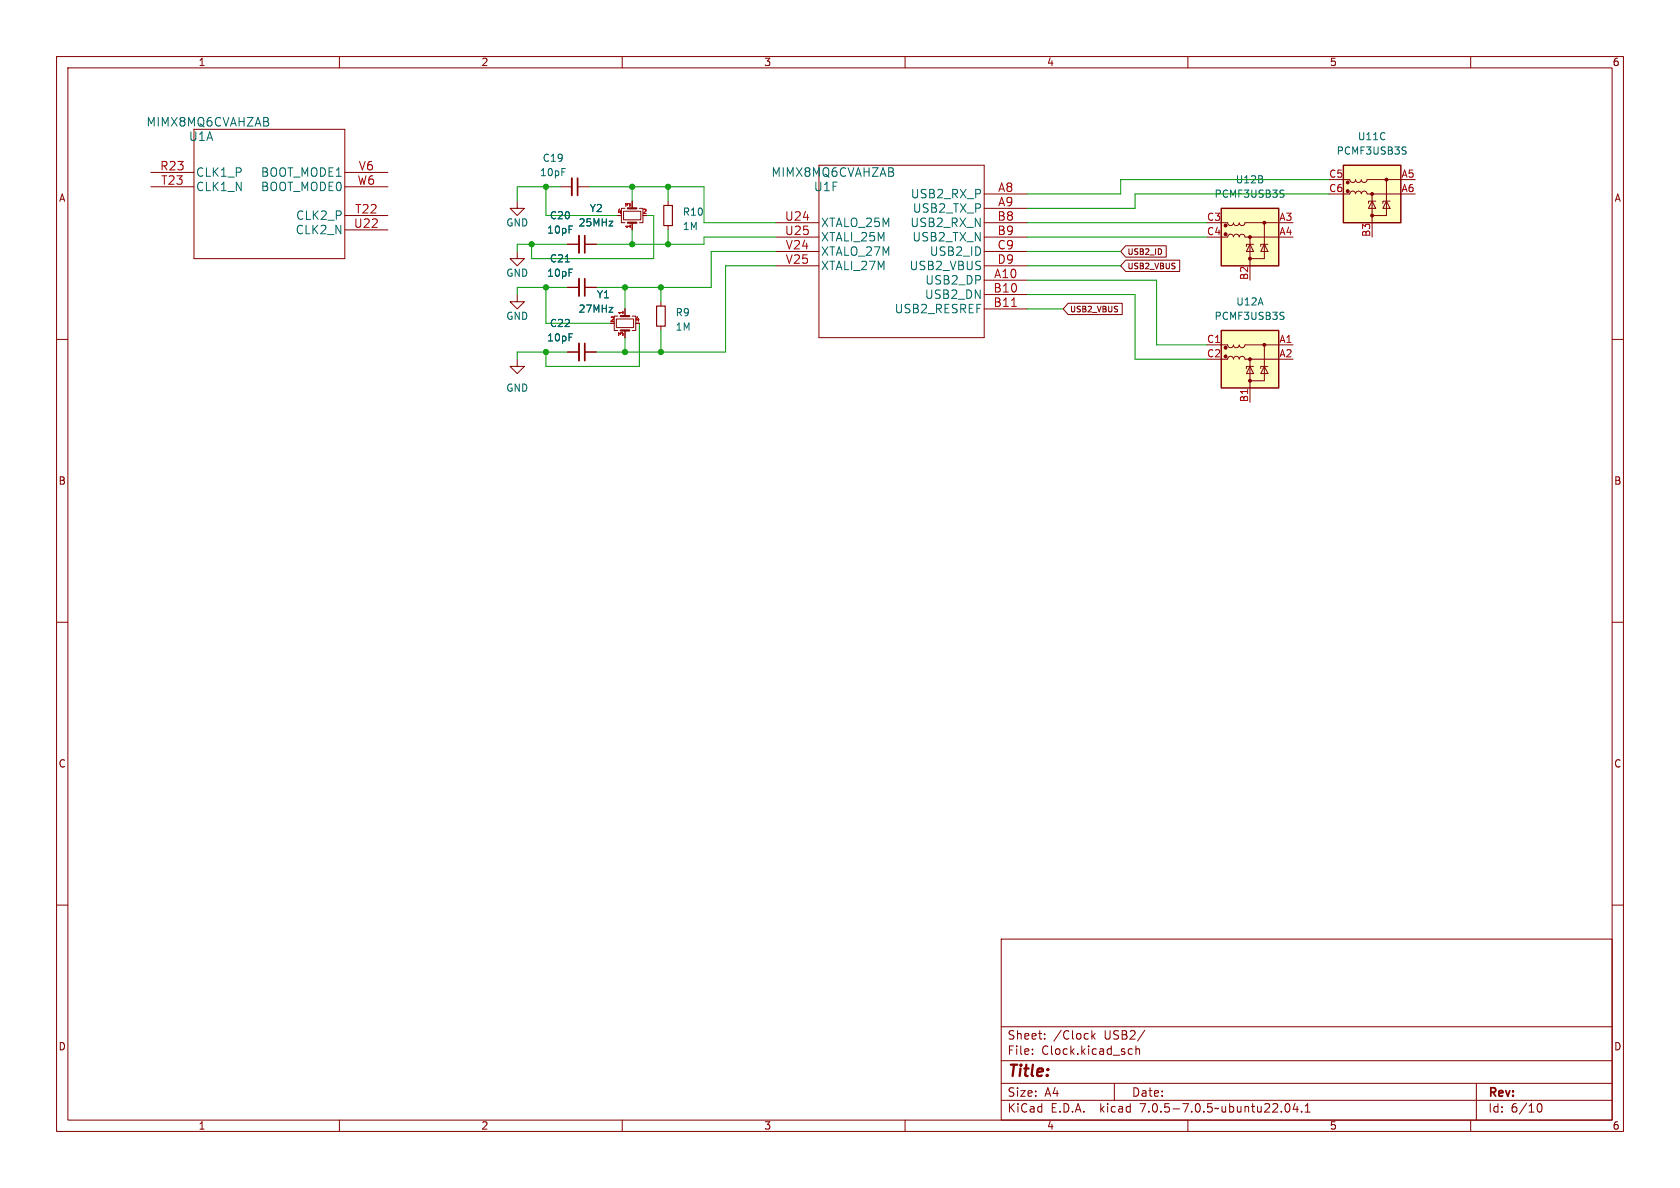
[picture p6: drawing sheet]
<svg xmlns="http://www.w3.org/2000/svg" width="297mm" height="210mm" viewBox="0 0 297 210" stroke-linecap="round" stroke-linejoin="round" font-family="sans-serif">
<g fill="none" stroke="#840000" stroke-width=".18">
<path d="M10 10h277v190h-277zM12 12h273v186h-273zM60 10v2M110 10v2M160 10v2M210 10v2M260 10v2M26.7 30.5h7.6M26.7 33h7.6M34.3 22.9h26.7v22.8h-26.7zM61 30.5h7.6M61 38.1h7.6"/>
<path d="M61 33h7.6M91.4 35.6v1.2h1.3l-1.3 1.3-1.2-1.3h1.2M99.1 33h2M102.1 33h2M110.2 37.3h3.1v1.6h-3.1zM110.5 36.8h-.6v2.6h.6M111.8 35.6v1.2M111.8 39.4v1.2M113 36.8h.7v2.6h-.7M118.1 35.6v.7M118.1 39.9v.7M137.2 39.4h7.6"/>
<path d="M144.8 29.2h29.2v30.5h-29.2zM174 34.3h7.6M174 36.8h7.6M174 39.4h7.6M215.9 39.4h1.1M217 39.4l.2 .4 .3 .1 .4-.1 .2-.4 .1 .3 .2 .2 .5-.1 .2-.4 .2 .4 .4 .1 .3-.2 .1-.3M220.1 39.4h6M223.5 39.4v6.3h-2.5M237.5 34.3h1.1M237.5 31.8h1.1M238.6 31.8l.2 .3 .3 .2 .4-.2 .1-.3 .2 .3 .2 .1h.4l.3-.4 .2 .4 .4 .1 .3-.2 .1-.3M238.6 34.3l.2-.4 .3-.1 .4 .1 .1 .4 .2-.3 .2-.2 .5 .1 .2 .4 .2-.4 .4-.1 .2 .1 .2 .4"/>
<path d="M241.7 34.3h5.9M241.7 31.8h5.9M242.6 35.6l.6 1.2h-1.3zM242.6 34.3v5.1M243.2 35.6h-1.3v.3M245.1 35.6l.6 1.2h-1.2zM245.1 31.8v6.3h-2.5M245.7 35.6h-1.2v.3M10 60h2M61 40.6h7.6M91.4 52.1v1.2h1.3l-1.3 1.3-1.2-1.3h1.2M91.4 44.5v1.2h1.3l-1.3 1.3-1.2-1.3h1.2"/>
<path d="M100.3 50.8h2.1M100.3 43.2h2.1M103.4 50.8h2M103.4 43.2h2M109 56.4h3v1.5h-3zM109.2 55.9h-.6v2.5h.6M110.5 54.6v1.3M110.5 58.4v1.3M111.8 55.9h.6v2.5h-.6M116.8 53.3v.8M116.8 57.7v.7M137.2 41.9h7.6"/>
<path d="M137.2 44.5h7.6M137.2 47h7.6M174 49.5h7.6M174 52.1h7.6M174 54.6h7.6M174 41.9h7.6M174 44.5h7.6M174 47h7.6M188.8 53.6h9.6v2h-9.6l-.8-1zM199 46h9.6v2h-9.6l-.9-1zM199 43.4h7.2v2.1h-7.2l-.9-1zM215.9 41.9h1.1"/>
<path d="M217 41.9l.2-.4 .4-.1 .3 .1 .2 .4 .1-.3 .2-.2 .5 .1 .2 .4 .2-.4 .4-.1 .2 .2 .2 .3M220.1 41.9h6M221 43.2l.6 1.3h-1.3zM221 41.9v5.1M221.6 43.2h-1.3v.4M223.5 43.2l.7 1.3h-1.3zM224.2 43.2h-1.3v.4M285 60h2M91.4 63.5v1.3h1.3l-1.3 1.2-1.2-1.2h1.2M100.3 62.2h2.1M103.4 62.2h2M213.4 61h3.6"/>
<path d="M215.9 63.5h1.1M217 61l.2 .3 .3 .2 .4-.2 .2-.3 .1 .3 .2 .2 .5-.1 .2-.4 .2 .4 .4 .1 .3-.2 .1-.3M217 63.5l.2-.4 .4-.1 .3 .1 .2 .4 .1-.3 .2-.2 .5 .1 .2 .4 .2-.4 .4-.1 .2 .1 .2 .4M220.1 63.5h6M220.1 61h8.5M221 64.8l.6 1.2h-1.3zM221 63.5v7.6M221.6 64.8h-1.3v.4M223.5 64.8l.7 1.2h-1.3zM223.5 61v6.3h-2.5M224.2 64.8h-1.3v.4M10 110h2"/>
<path d="M285 110h2M10 160h2M285 160h2M177 166h108v32h-108zM60 198v2M110 198v2M160 198v2M177 194.5h108M177 191.5h108M177 187.5h108M177 181.5h108M182.5 186.3v.1"/>
<path d="M182.5 185.5v.1M184.7 183.6v.1M184.7 182.8v.1M193 182.2v1.5M193.2 183.1l.4 .6M193.6 182.7l-.6 .6M197 191.5v3M199.6 186.3h.6M199.6 185.5h.6M200.8 185.5l.2-.1 .4 .1 .1 .9M200.8 184.9v1.5M202.4 182.1l-1.3 2"/>
<path d="M210 198v2M226.5 196.5v.1M227.3 195.2l.2-.1a.81 .81 0 0 1 .6 .6 .81 .81 0 0 1-.3 .8l-.1 .1a.81 .81 0 0 1-.4-1.4zM229 195l-.4 1.1h.9M229.3 195.6v1M230.1 196.5v.1M230.7 196.6h.9M230.7 195.5l.5-.4v1.5M260 198v2M261 191.5v6.5M272 195.2l.1-.1a.8 .8 0 0 1 .5 .7 .8 .8 0 0 1-.5 .8 .99 .99 0 0 1-.1-1.4z"/>
</g>
<path d="M178.8 54.2h.9" fill="none" stroke="#a90000" stroke-width=".18"/>
<g fill="#ffffc2" stroke="#ffffc2" stroke-width=".18">
<path d="M215.9 58.4h10.2v10.2h-10.2z"/>
<path d="M215.9 36.8h10.2v10.2h-10.2z"/>
<path d="M237.5 29.2h10.1v10.2h-10.1z"/>
</g>
<path d="M215.9 36.8h10.2v10.2h-10.2zM237.5 29.2h10.1v10.2h-10.1zM215.9 58.4h10.2v10.2h-10.2z" fill="none" stroke="#840000" stroke-width=".25"/>
<g fill="#840000" stroke="#840000" stroke-width=".18">
<circle cx="223.5" cy="61" r=".25"/>
<circle cx="221" cy="67.3" r=".25"/>
<circle cx="221" cy="63.5" r=".25"/>
<circle cx="216.7" cy="63" r=".25"/>
<circle cx="216.7" cy="61.5" r=".25"/>
<circle cx="223.5" cy="39.4" r=".25"/>
<circle cx="221" cy="45.7" r=".25"/>
<circle cx="221" cy="41.9" r=".25"/>
<circle cx="216.7" cy="41.4" r=".25"/>
<circle cx="216.7" cy="39.9" r=".25"/>
<circle cx="245.1" cy="31.7" r=".25"/>
<circle cx="242.6" cy="38.1" r=".25"/>
<circle cx="242.6" cy="34.3" r=".25"/>
<circle cx="238.3" cy="33.8" r=".25"/>
<circle cx="238.3" cy="32.3" r=".25"/>
</g>
<path d="M226.8 33.6l.2 .1M226.9 34.4v.3M248.4 26h.2M248.5 26.8v.3M226.8 55.2l.2 .1M226.9 56v.3" fill="none" stroke="#006464" stroke-width=".18"/>
<path d="M117.3 36.3h1.6v3.6h-1.6zM116.1 54.1h1.5v3.6h-1.5z" fill="none" stroke="#840000" stroke-width=".2"/>
<path d="M101.1 31.5v3M102.4 41.7v3M102.4 49.3v3M102.4 60.7v3.1" fill="none" stroke="#840000" stroke-width=".33"/>
<path d="M102.1 31.5v3M103.4 41.7v3M103.4 49.3v3M103.4 60.7v3.1" fill="none" stroke="#840000" stroke-width=".3"/>
<path d="M111 39.4h1.5M111 36.8h1.5M109.7 55.9h1.6M109.7 58.4h1.6" fill="none" stroke="#840000" stroke-width=".38"/>
<g fill="none" stroke="#009600" stroke-width=".18">
<path d="M96.5 33v5.1h12.7M99.1 33h-7.7v2.6M104.1 33h20.4v6.4h12.7M111.8 33v2.6M114.3 38.1h1.3v7.6h-21.6v-2.5M118.1 33v2.6M181.6 39.4h31.8M234.9 31.8h-36.8v2.5h-16.5M234.9 34.3h-34.2v2.5h-19.1M96.5 50.8v6.4h11.4M100.3 43.2h-8.9v1.3M100.3 50.8h-8.9v1.3"/>
<path d="M110.5 50.8v3.8M110.5 59.7v2.5M111.8 40.6v2.6M113 57.2v7.6h-16.5v-2.6M116.8 50.8v2.5M116.8 58.4v3.8M118.1 40.6v2.6M137.2 41.9h-12.7v1.3h-19.1M137.2 44.5h-11.5v6.3h-20.3M137.2 47h-8.9v15.2h-22.9M181.6 44.5h16.5M181.6 47h16.5"/>
<path d="M181.6 52.1h19.1v11.4h12.7M181.6 49.5h22.9v11.5h8.9M181.6 41.9h31.8M181.6 54.6h6.4M100.3 62.2h-8.9v1.3"/>
</g>
<g fill="#009600" stroke="#009600" stroke-width=".18">
<circle cx="110.5" cy="62.2" r=".46"/>
<circle cx="96.5" cy="62.2" r=".46"/>
<circle cx="110.5" cy="50.8" r=".46"/>
<circle cx="96.5" cy="50.8" r=".46"/>
<circle cx="116.8" cy="50.8" r=".46"/>
<circle cx="116.8" cy="62.2" r=".46"/>
<circle cx="118.1" cy="33" r=".46"/>
<circle cx="96.5" cy="33" r=".46"/>
<circle cx="111.8" cy="33" r=".46"/>
<circle cx="111.8" cy="43.2" r=".46"/>
<circle cx="118.1" cy="43.2" r=".46"/>
<circle cx="94" cy="43.2" r=".46"/>
</g>
<text font-size="2.8" fill="#840000" x="178" y="190.8">Title:</text>
<g font-size="2.1" fill="#006464">
<text x="25.8" y="22.5">MIMX8MQ6CVAHZAB</text>
<text x="33.3" y="25.1">U1A</text>
<text x="34.5" y="31.4">CLK1_P</text>
<text x="34.5" y="34">CLK1_N</text>
<text x="46.1" y="31.4">BOOT_MODE1</text>
<text x="46.1" y="34">BOOT_MODE0</text>
<text x="136.3" y="31.4">MIMX8MQ6CVAHZAB</text>
<text x="143.8" y="34">U1F</text>
<text x="161" y="35.2">USB2_RX_P</text>
<text x="52.3" y="41.6">CLK2_N</text>
<text x="52.3" y="39">CLK2_P</text>
<text x="145" y="40.3">XTALO_25M</text>
<text x="161" y="40.3">USB2_RX_N</text>
<text x="161.4" y="37.8">USB2_TX_P</text>
<text x="145" y="42.8">XTALI_25M</text>
<text x="145" y="45.4">XTALO_27M</text>
<text x="145" y="47.9">XTALI_27M</text>
<text x="160.8" y="47.9">USB2_VBUS</text>
<text x="161.3" y="42.8">USB2_TX_N</text>
<text x="164.4" y="45.4">USB2_ID</text>
<text x="163.5" y="53">USB2_DN</text>
<text x="163.6" y="50.5">USB2_DP</text>
<text x="158.2" y="55.5">USB2_RESREF</text>
</g>
<g font-size="2.1" fill="#a90000">
<text x="28.3" y="30.2">R23</text>
<text x="28.4" y="32.8">T23</text>
<text x="63.2" y="32.8">W6</text>
<text x="63.4" y="30.2">V6</text>
<text x="176.4" y="34">A8</text>
<text x="62.5" y="40.4">U22</text>
<text x="62.7" y="37.8">T22</text>
<text x="138.7" y="39.1">U24</text>
<text x="138.7" y="41.7">U25</text>
<text x="176.3" y="39.1">B8</text>
<text x="176.3" y="41.7">B9</text>
<text x="176.4" y="36.6">A9</text>
<text x="138.9" y="44.2">V24</text>
<text x="138.9" y="46.7">V25</text>
<text x="176.3" y="44.2">C9</text>
<text x="176.3" y="46.7">D9</text>
<text x="175.6" y="51.8">B10</text>
<text x="175.7" y="49.3">A10</text>
<text x="175.6" y="54.4">B11</text>
</g>
<g font-size="2.1" fill="#840000">
<text x="178" y="183.9">Sheet:</text>
<text x="186.2" y="183.9">/Clock</text>
<text x="195.1" y="183.9">USB2/</text>
<text x="178" y="186.6">File:</text>
<text x="184" y="186.6">Clock.kicad_sch</text>
<text x="178" y="196.8">KiCad</text>
<text x="178" y="194">Size:</text>
<text x="184.6" y="194">A4</text>
<text x="185.7" y="196.8">E.D.A.</text>
<text x="194.4" y="196.8">kicad</text>
<text x="200" y="194">Date:</text>
<text x="201.5" y="196.8">7.0.5-7.0.5~ubuntu22.04.1</text>
<text x="263" y="194.2">Rev:</text>
<text x="263" y="196.8">Id:</text>
<text x="267" y="196.8">6/10</text>
</g>
<g font-size="1.8" fill="#840000">
<text x="35" y="11.8">1</text>
<text x="85" y="11.8">2</text>
<text x="135" y="11.8">3</text>
<text x="185" y="11.8">4</text>
<text x="235" y="11.8">5</text>
<text x="285" y="11.8">6</text>
<text x="10.4" y="35.8">A</text>
<text x="285.4" y="35.8">A</text>
<text x="10.3" y="85.8">B</text>
<text x="285.3" y="85.8">B</text>
<text x="10.3" y="135.8">C</text>
<text x="285.3" y="135.8">C</text>
<text x="10.3" y="185.8">D</text>
<text x="285.3" y="185.8">D</text>
<text x="35" y="199.8">1</text>
<text x="85" y="199.8">2</text>
<text x="135" y="199.8">3</text>
<text x="185" y="199.8">4</text>
<text x="235" y="199.8">5</text>
<text x="285" y="199.8">6</text>
</g>
<g font-size="1.8" fill="#006464">
<text x="95.9" y="28.8">C19</text>
<text x="236.2" y="27.5">PCMF3USB3S</text>
<text x="240" y="25">U11C</text>
<text x="95.4" y="31.3">10pF</text>
<text x="214.7" y="35.1">PCMF3USB3S</text>
<text x="218.4" y="32.6">U12B</text>
<text x="89.4" y="40.2">GND</text>
<text x="96.7" y="41.5">10pF</text>
<text x="97.2" y="38.9">C20</text>
<text x="102.2" y="40.2">25MHz</text>
<text x="104.2" y="37.7">Y2</text>
<text x="120.7" y="38.3">R10</text>
<text x="120.7" y="40.8">1M</text>
<text x="97.2" y="46.5">C21</text>
<text x="89.4" y="49.1">GND</text>
<text x="96.7" y="49.1">10pF</text>
<text x="105.5" y="52.9">Y1</text>
<text x="89.4" y="56.7">GND</text>
<text x="97.2" y="58">C22</text>
<text x="102.2" y="55.4">27MHz</text>
<text x="119.4" y="56.1">R9</text>
<text x="119.4" y="58.6">1M</text>
<text x="214.7" y="56.7">PCMF3USB3S</text>
<text x="218.5" y="54.2">U12A</text>
<text x="96.7" y="60.5">10pF</text>
<text x="89.4" y="69.4">GND</text>
</g>
<g font-size="1.8" fill="#a90000">
<text x="234.9" y="31.5">C5</text>
<text x="234.9" y="34">C6</text>
<text x="247.7" y="31.5">A5</text>
<text x="247.7" y="34">A6</text>
<text x="213.3" y="39.1">C3</text>
<text x="213.3" y="41.7">C4</text>
<text x="226.1" y="39.1">A3</text>
<text x="226.1" y="41.7">A4</text>
<text x="242.3" y="41.9" transform="rotate(-90 242.3 41.9)">B3</text>
<text x="220.7" y="49.6" transform="rotate(-90 220.7 49.6)">B2</text>
<text x="213.3" y="60.7">C1</text>
<text x="213.3" y="63.2">C2</text>
<text x="226.1" y="60.7">A1</text>
<text x="226.1" y="63.2">A2</text>
<text x="220.7" y="71.2" transform="rotate(-90 220.7 71.2)">B1</text>
</g>
<g font-size="1.4" fill="#840000">
<text x="199.2" y="47.8">USB2_VBUS</text>
<text x="199.2" y="45.2">USB2_ID</text>
<text x="189.1" y="55.4">USB2_VBUS</text>
</g>
<g font-size="1.1" fill="#a90000">
<text x="109.1" y="37.8">4</text>
<text x="111.5" y="40.5" transform="rotate(-90 111.5 40.5)">1</text>
<text x="111.5" y="36.7" transform="rotate(-90 111.5 36.7)">3</text>
<text x="113.5" y="37.8">2</text>
<text x="107.8" y="56.9">2</text>
<text x="110.2" y="59.5" transform="rotate(-90 110.2 59.5)">3</text>
<text x="110.2" y="55.7" transform="rotate(-90 110.2 55.7)">1</text>
<text x="112.2" y="56.9">4</text>
</g>
</svg>
